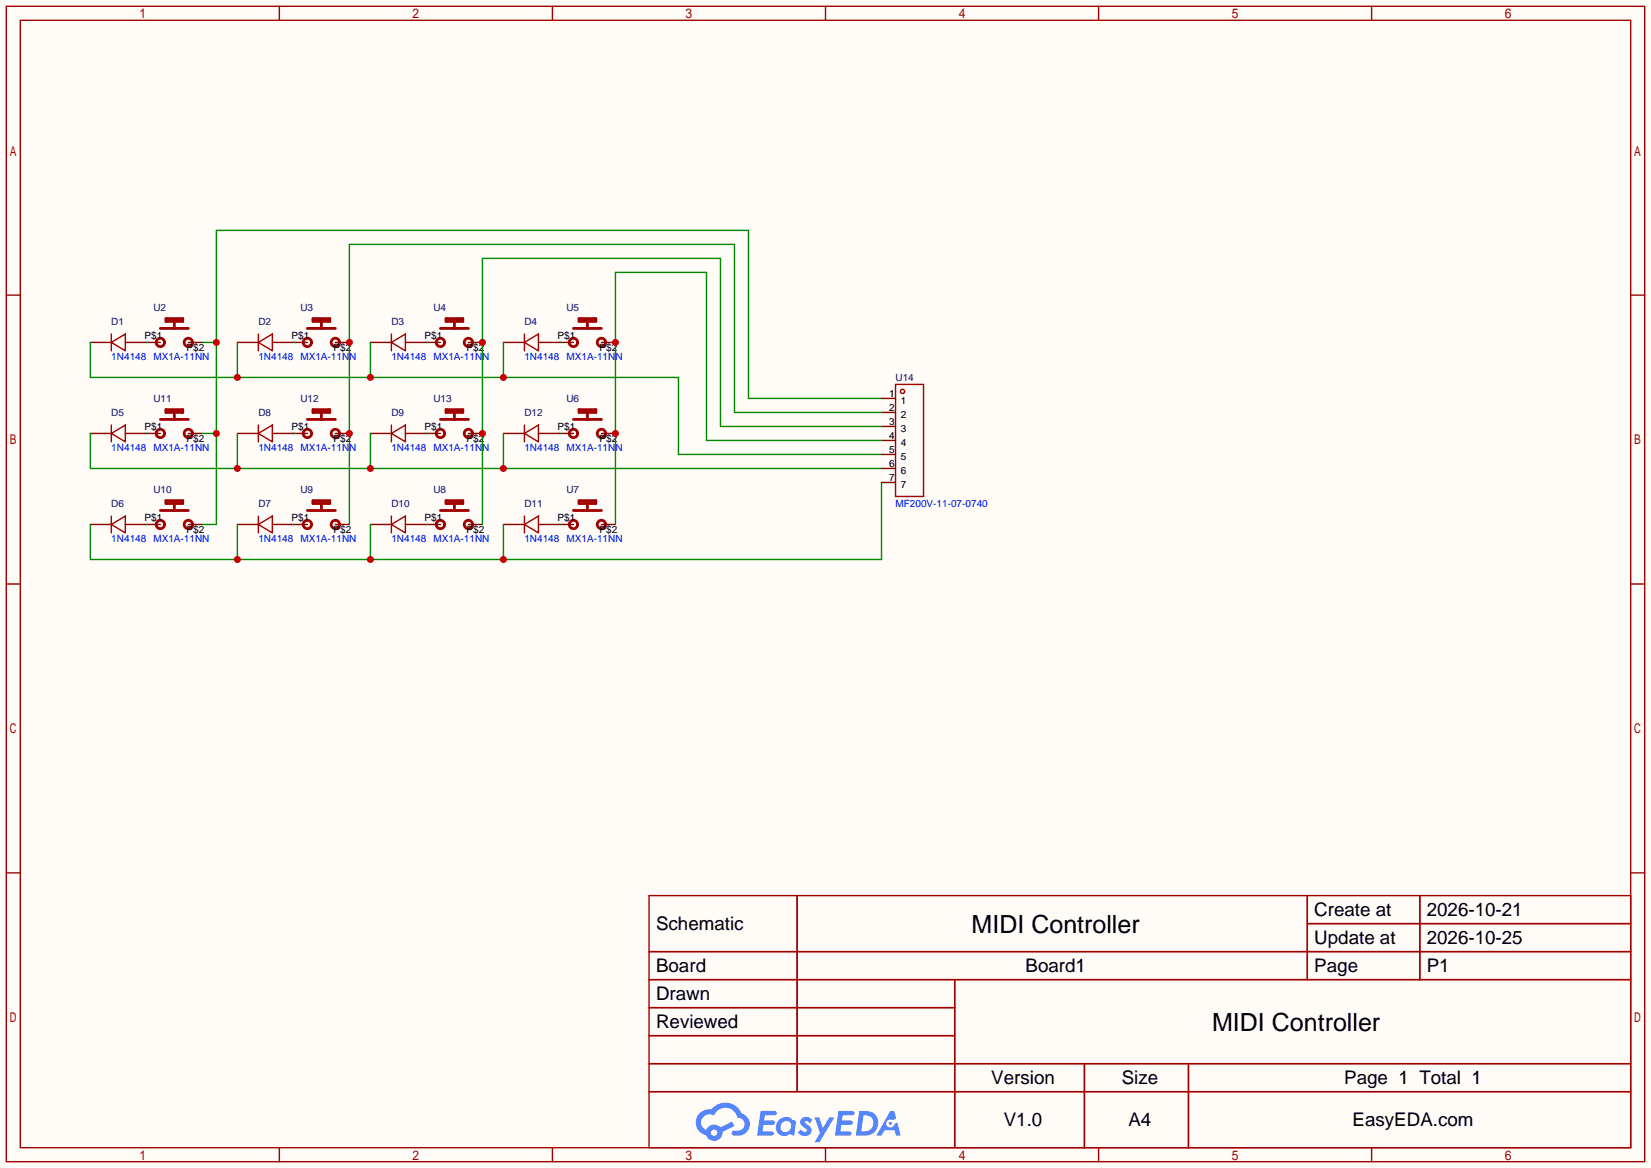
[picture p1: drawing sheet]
<svg xmlns="http://www.w3.org/2000/svg" width="299mm" height="212mm" viewBox="0 0 299 212" stroke-linecap="round" stroke-linejoin="round" font-family="sans-serif">
<path d="M0 0h299.5v211.8h-299.5z" fill="#fffcf7"/>
<g fill="none" stroke="#a10000" stroke-width=".25">
<path d="M1.1 1.1h297.2v209.6h-297.2zM3.7 3.7h292.1v204.5h-292.1zM50.7 1.1v2.6M100.2 1.1v2.6M149.7 1.1v2.6M199.3 1.1v2.6M248.8 1.1v2.6M1.1 53.5h2.6M295.8 53.5h2.5M1.1 105.9h2.6M295.8 105.9h2.5M1.1 158.3h2.6"/>
<path d="M295.8 158.3h2.5M117.7 162.4h178.1v45.8h-178.1zM117.7 172.6h178.1M117.7 177.7h178.1M144.6 162.4v35.6M173.2 177.7v30.5M237.1 162.4v15.3M237.1 167.5h58.7M257.5 162.4v15.3M117.7 182.8h55.5M117.7 192.9h178.1M117.7 187.8h55.5"/>
<path d="M117.7 198h178.1M196.7 192.9v15.3M215.6 192.9v15.3M50.7 208.2v2.5M100.2 208.2v2.5M149.7 208.2v2.5M199.3 208.2v2.5M248.8 208.2v2.5"/>
</g>
<g fill="#5487ff">
<path d="M145.5 202.8a1.3 1.3 0 0 1 1.8 .3l-.4 .6a.54 .54 0 0 0-.9-.2l.1 .2a1.58 1.58 0 0 1 1.1 1.6 1.43 1.43 0 0 1-2.5 .1l.5-.6a.64 .64 0 0 0 .5 .5 .64 .64 0 0 0 .7-.3l-.2-.2a1.6 1.6 0 0 1-1-1.6z"/>
<path d="M147.7 202.7h.9l.7 1.9 1.1-1.9h.9l-2.7 4.5h-.9l1-1.7z"/>
<path d="M138 201.5h1.6a1.31 1.31 0 0 1 1.2 .2 .4 .4 0 0 1-.3 .6h-1.8l-.1 .9h1.6a.4 .4 0 0 1 .4 .4 .4 .4 0 0 1-.4 .4h-1.7l-.2 1.2h.8a1.23 1.23 0 0 1 1.2 .2 .39 .39 0 0 1-.3 .6h-2.7z"/>
<path d="M152.1 201.5h1.6a1.32 1.32 0 0 1 1.3 .2 .39 .39 0 0 1-.4 .6h-1.7l-.2 .9h1.7a.4 .4 0 0 1 .3 .4 .4 .4 0 0 1-.4 .4h-1.7l-.2 1.2h.8a1.23 1.23 0 0 1 1.2 .2 .39 .39 0 0 1-.3 .6h-2.7z"/>
<path d="M161.5 201.5h.7l.4 1.3-.7 .4a.75 .75 0 0 0-1.1 .3 .75 .75 0 0 0 .5 1 .75 .75 0 0 0 .9-.6l.6-.3 .6 2.4h-.9l-.2-1h-1.9l-.5 1h-.9z"/>
<path d="M155.9 201.5l-.7 4.5h1.5a2.27 2.27 0 0 0 2.6-2.3 2.27 2.27 0 0 0-2.7-2.2zM156.6 202.3a1.5 1.5 0 0 1 1.8 1.5 1.5 1.5 0 0 1-1.9 1.4h-.3z"/>
<path d="M141.3 203.1a1.62 1.62 0 0 0-.4 2.1 1.62 1.62 0 0 0 2 .7l.4-.3 .3 .3 .5 .1 .3-2.5-.2-.3h-.4a1.58 1.58 0 0 0-2.5-.1zM141.9 203.6a.99 .99 0 0 1 1.6 .3 .99 .99 0 0 1-.9 1.4 .94 .94 0 0 1-1-.5 .94 .94 0 0 1 .3-1.2z"/>
<path d="M126.9 201.9a2.37 2.37 0 0 0 1.2 4 1.54 1.54 0 0 0 1.7 1 1.54 1.54 0 0 0 1.3-1.6l2.1-1.1-.5-.8-2 1.1a1.57 1.57 0 0 0-2.6 .4 1.5 1.5 0 0 1-.8-2.1 1.5 1.5 0 0 1 2.2-.5 2.23 2.23 0 0 1 2.3-1.4 2.23 2.23 0 0 1 2 1.8 1.16 1.16 0 0 1 1.2 1.1 1.16 1.16 0 0 1-1 1.3h-.7a.47 .47 0 0 0-.6 .3 .47 .47 0 0 0 .4 .6 2.23 2.23 0 0 0 2.3-.7 2.23 2.23 0 0 0 .4-2.3 2.16 2.16 0 0 0-1.3-1.1 3.2 3.2 0 0 0-5.4-.7l-1.2 .1zM129 205.4a.58 .58 0 0 1 1.1 0 .58 .58 0 0 1-1.1 0z"/>
<circle cx="161.5" cy="203.8" r=".28"/>
</g>
<g fill="none" stroke="#a10000" stroke-width=".51">
<path d="M29.1 59.6h5.1M31.9 58.3h1.2v-.5h-3v.5h1.5v1.3M55.8 59.6h5M58.5 58.3h1.3v-.5h-3v.5h1.5v1.3M79.9 59.6h5.1M82.7 58.3h1.2v-.5h-3v.5h1.5v1.3M104 59.6h5.1M106.8 58.3h1.3v-.5h-3.1v.5h1.6v1.3M29.1 76.1h5.1M31.9 74.8h1.2v-.5h-3v.5h1.5v1.3M55.8 76.1h5M58.5 74.8h1.3v-.5h-3v.5h1.5v1.3"/>
<path d="M79.9 76.1h5.1M82.7 74.8h1.2v-.5h-3v.5h1.5v1.3M104 76.1h5.1M106.8 74.8h1.3v-.5h-3.1v.5h1.6v1.3M29.1 92.6h5.1M31.9 91.3h1.2v-.5h-3v.5h1.5v1.3M55.8 92.6h5M58.5 91.3h1.3v-.5h-3v.5h1.5v1.3M79.9 92.6h5.1M82.7 91.3h1.2v-.5h-3v.5h1.5v1.3M104 92.6h5.1M106.8 91.3h1.3v-.5h-3.1v.5h1.6v1.3"/>
<circle cx="29.1" cy="62.1" r=".76"/>
<circle cx="29.1" cy="78.6" r=".76"/>
<circle cx="34.2" cy="62.1" r=".76"/>
<circle cx="34.2" cy="78.6" r=".76"/>
<circle cx="55.8" cy="62.1" r=".76"/>
<circle cx="55.8" cy="78.6" r=".76"/>
<circle cx="60.8" cy="62.1" r=".76"/>
<circle cx="60.8" cy="78.6" r=".76"/>
<circle cx="79.9" cy="62.1" r=".76"/>
<circle cx="79.9" cy="78.6" r=".76"/>
<circle cx="85" cy="62.1" r=".76"/>
<circle cx="85" cy="78.6" r=".76"/>
<circle cx="104" cy="62.1" r=".76"/>
<circle cx="104" cy="78.6" r=".76"/>
<circle cx="109.1" cy="62.1" r=".76"/>
<circle cx="109.1" cy="78.6" r=".76"/>
<circle cx="29.1" cy="95.1" r=".76"/>
<circle cx="34.2" cy="95.1" r=".76"/>
<circle cx="55.8" cy="95.1" r=".76"/>
<circle cx="60.8" cy="95.1" r=".76"/>
<circle cx="79.9" cy="95.1" r=".76"/>
<circle cx="85" cy="95.1" r=".76"/>
<circle cx="104" cy="95.1" r=".76"/>
<circle cx="109.1" cy="95.1" r=".76"/>
</g>
<g fill="none" stroke="#870000" stroke-width=".25">
<path d="M16.4 62.1h3.8M16.4 78.6h3.8M22.7 62.1h6.4M22.7 78.6h6.4M34.2 62.1h2.5M34.2 78.6h2.5M43.1 62.1h3.8M43.1 78.6h3.8M49.4 62.1h6.4M49.4 78.6h6.4M60.8 62.1h2.6M60.8 78.6h2.6"/>
<path d="M67.2 62.1h3.8M67.2 78.6h3.8M73.5 62.1h6.4M73.5 78.6h6.4M85 62.1h2.5M85 78.6h2.5M91.3 62.1h3.8M91.3 78.6h3.8M97.7 62.1h6.3M97.7 78.6h6.3M109.1 62.1h2.5M109.1 78.6h2.5"/>
<path d="M16.4 95.1h3.8M22.7 95.1h6.4M34.2 95.1h2.5M43.1 95.1h3.8M49.4 95.1h6.4M60.8 95.1h2.6M67.2 95.1h3.8M73.5 95.1h6.4M85 95.1h2.5M91.3 95.1h3.8M97.7 95.1h6.3M109.1 95.1h2.5"/>
</g>
<g fill="none" stroke="#a10000" stroke-width=".25">
<path d="M20.2 62.1l2.5-1.5v3zM20.2 78.6l2.5-1.5v3zM20.2 60.6v3M20.2 77.1v3M46.9 62.1l2.5-1.5v3zM46.9 78.6l2.5-1.5v3zM46.9 60.6v3M46.9 77.1v3M71 78.6l2.5-1.5v3zM71 62.1l2.5-1.5v3zM71 60.6v3M71 77.1v3"/>
<path d="M95.1 78.6l2.6-1.5v3zM95.1 62.1l2.6-1.5v3zM95.1 60.6v3M95.1 77.1v3M20.2 95.1l2.5-1.5v3zM20.2 93.6v3M46.9 95.1l2.5-1.5v3zM46.9 93.6v3M71 95.1l2.5-1.5v3zM71 93.6v3M95.1 95.1l2.6-1.5v3zM95.1 93.6v3"/>
</g>
<g fill="none" stroke="#008700" stroke-width=".25">
<path d="M26.5 62.1h.1M26.5 78.6h.1M36.7 62.1h2.5M36.7 78.6h2.5M53.2 62.1h.1M53.2 78.6h.1M77.3 62.1h.1M77.3 78.6h.1M101.5 62.1h.1M101.5 78.6h.1M159.9 72.3h-24.1v-30.5h-96.6v53.3h-2.5M26.5 95.1h.1"/>
<path d="M53.2 95.1h.1M77.3 95.1h.1M101.5 95.1h.1"/>
</g>
<g fill="#c00">
<circle cx="39.2" cy="62.1" r=".63"/>
<circle cx="39.2" cy="78.6" r=".63"/>
</g>
<path d="M16.4 78.6v6.4h143.5M43.1 78.6v6.4M67.2 78.6v6.4M91.3 78.6v6.4" fill="none" stroke="#008700" stroke-width=".25"/>
<g fill="#c00">
<circle cx="91.3" cy="85" r=".63"/>
<circle cx="43.1" cy="85" r=".63"/>
<circle cx="67.2" cy="85" r=".63"/>
</g>
<path d="M16.4 62.1v6.4h106.7v13.9h36.8M43.1 62.1v6.4M67.2 62.1v6.4M91.3 62.1v6.4" fill="none" stroke="#008700" stroke-width=".25"/>
<g fill="#c00">
<circle cx="43.1" cy="68.5" r=".63"/>
<circle cx="67.2" cy="68.5" r=".63"/>
<circle cx="91.3" cy="68.5" r=".63"/>
</g>
<path d="M43.1 95.1v6.4M67.2 95.1v6.4M91.3 95.1v6.4M159.9 87.5v14h-143.5v-6.4" fill="none" stroke="#008700" stroke-width=".25"/>
<g fill="#c00">
<circle cx="43.1" cy="101.5" r=".63"/>
<circle cx="67.2" cy="101.5" r=".63"/>
<circle cx="91.3" cy="101.5" r=".63"/>
</g>
<g fill="none" stroke="#a10000" stroke-width=".25">
<path d="M162.4 69.7h5.1v20.3h-5.1z"/>
<circle cx="163.7" cy="71" r=".38"/>
</g>
<path d="M159.9 72.3h2.5M159.9 74.8h2.5M159.9 77.3h2.5M159.9 79.9h2.5M159.9 82.4h2.5M159.9 85h2.5M159.9 87.5h2.5" fill="none" stroke="#870000" stroke-width=".25"/>
<path d="M159.9 74.8h-26.7v-30.5h-69.8v50.8" fill="none" stroke="#008700" stroke-width=".25"/>
<g fill="#c00">
<circle cx="63.4" cy="62.1" r=".63"/>
<circle cx="63.4" cy="78.6" r=".63"/>
</g>
<path d="M159.9 77.3h-29.2v-30.4h-43.2v48.2" fill="none" stroke="#008700" stroke-width=".25"/>
<g fill="#c00">
<circle cx="87.5" cy="78.6" r=".63"/>
<circle cx="87.5" cy="62.1" r=".63"/>
</g>
<path d="M159.9 79.9h-31.8v-30.5h-16.5v45.7" fill="none" stroke="#008700" stroke-width=".25"/>
<g fill="#c00">
<circle cx="111.6" cy="62.1" r=".63"/>
<circle cx="111.6" cy="78.6" r=".63"/>
</g>
<g font-size="4.5">
<text x="176.2" y="169.2">MIDI Controller</text>
<text x="219.9" y="187">MIDI Controller</text>
</g>
<g font-size="3.4">
<text x="238.4" y="166.1">Create at</text>
<text x="258.8" y="166.1">2026-10-21</text>
<text x="119" y="168.7">Schematic</text>
<text x="238.4" y="171.2">Update at</text>
<text x="258.8" y="171.2">2026-10-25</text>
<text x="119" y="176.3">Board</text>
<text x="186" y="176.3">Board1</text>
<text x="238.4" y="176.3">Page</text>
<text x="258.8" y="176.3">P1</text>
<text x="119" y="181.4">Drawn</text>
<text x="119" y="186.5">Reviewed</text>
<text x="179.8" y="196.6">Version</text>
<text x="203.5" y="196.6">Size</text>
<text x="243.8" y="196.6">Page 1 Total 1</text>
<text x="182.1" y="204.2">V1.0</text>
<text x="204.7" y="204.2">A4</text>
<text x="245.3" y="204.2">EasyEDA.com</text>
</g>
<g font-size="1.8" fill="#000080">
<text x="20.2" y="59">D1</text>
<text x="27.8" y="56.5">U2</text>
<text x="46.9" y="59">D2</text>
<text x="54.5" y="56.5">U3</text>
<text x="71" y="59">D3</text>
<text x="78.6" y="56.5">U4</text>
<text x="95.1" y="59">D4</text>
<text x="102.7" y="56.5">U5</text>
<text x="162.4" y="69.2">U14</text>
<text x="20.2" y="75.5">D5</text>
<text x="27.8" y="73">U11</text>
<text x="46.9" y="75.5">D8</text>
<text x="54.5" y="73">U12</text>
<text x="71" y="75.5">D9</text>
<text x="78.6" y="73">U13</text>
<text x="95.1" y="75.5">D12</text>
<text x="102.7" y="73">U6</text>
<text x="27.8" y="89.5">U10</text>
<text x="54.5" y="89.5">U9</text>
<text x="78.6" y="89.5">U8</text>
<text x="102.7" y="89.5">U7</text>
<text x="20.2" y="92">D6</text>
<text x="46.9" y="92">D7</text>
<text x="71" y="92">D10</text>
<text x="95.1" y="92">D11</text>
</g>
<g font-size="1.8" fill="#00f">
<text x="20.2" y="65.4">1N4148 MX1A-11NN</text>
<text x="46.9" y="65.4">1N4148 MX1A-11NN</text>
<text x="71" y="65.4">1N4148 MX1A-11NN</text>
<text x="95.1" y="65.4">1N4148 MX1A-11NN</text>
<text x="20.2" y="81.9">1N4148 MX1A-11NN</text>
<text x="46.9" y="81.9">1N4148 MX1A-11NN</text>
<text x="71" y="81.9">1N4148 MX1A-11NN</text>
<text x="95.1" y="81.9">1N4148 MX1A-11NN</text>
<text x="162.4" y="92">MF200V-11-07-0740</text>
<text x="20.2" y="98.4">1N4148 MX1A-11NN</text>
<text x="46.9" y="98.4">1N4148 MX1A-11NN</text>
<text x="71" y="98.4">1N4148 MX1A-11NN</text>
<text x="95.1" y="98.4">1N4148 MX1A-11NN</text>
</g>
<g font-size="1.8">
<text x="26.2" y="61.6">P$1</text>
<text x="33.8" y="63.6">P$2</text>
<text x="52.9" y="61.6">P$1</text>
<text x="60.5" y="63.6">P$2</text>
<text x="77" y="61.6">P$1</text>
<text x="84.6" y="63.6">P$2</text>
<text x="101.1" y="61.6">P$1</text>
<text x="108.8" y="63.6">P$2</text>
<text x="161.3" y="72">1</text>
<text x="161.3" y="74.5">2</text>
<text x="161.3" y="77">3</text>
<text x="163.4" y="73.2">1</text>
<text x="163.4" y="75.8">2</text>
<text x="26.2" y="78.1">P$1</text>
<text x="33.8" y="80.1">P$2</text>
<text x="52.9" y="78.1">P$1</text>
<text x="60.5" y="80.1">P$2</text>
<text x="77" y="78.1">P$1</text>
<text x="84.6" y="80.1">P$2</text>
<text x="101.1" y="78.1">P$1</text>
<text x="108.8" y="80.1">P$2</text>
<text x="161.3" y="79.6">4</text>
<text x="161.3" y="82.1">5</text>
<text x="163.4" y="78.3">3</text>
<text x="163.4" y="80.8">4</text>
<text x="163.4" y="83.4">5</text>
<text x="161.3" y="84.7">6</text>
<text x="161.3" y="87.2">7</text>
<text x="163.4" y="85.9">6</text>
<text x="163.4" y="88.5">7</text>
<text x="26.2" y="94.6">P$1</text>
<text x="52.9" y="94.6">P$1</text>
<text x="77" y="94.6">P$1</text>
<text x="101.1" y="94.6">P$1</text>
<text x="33.8" y="96.6">P$2</text>
<text x="60.5" y="96.6">P$2</text>
<text x="84.6" y="96.6">P$2</text>
<text x="108.8" y="96.6">P$2</text>
</g>
</svg>
